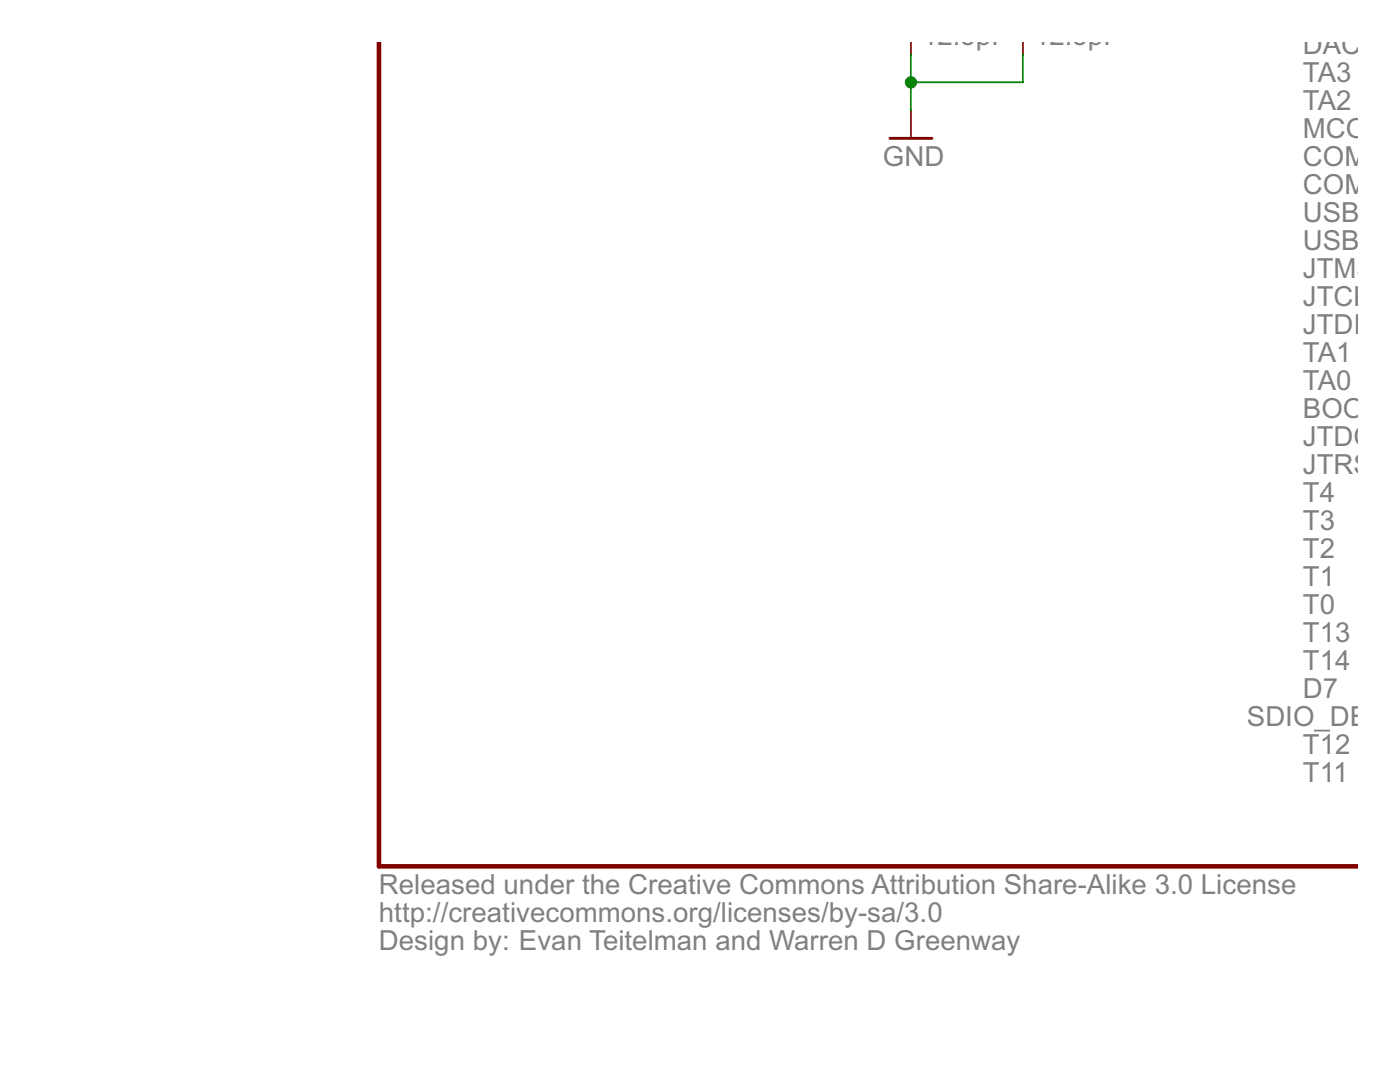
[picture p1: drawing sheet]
<svg xmlns="http://www.w3.org/2000/svg" width="279mm" height="216mm" viewBox="0 0 279 216" stroke-linecap="round" stroke-linejoin="round" font-family="sans-serif">
<g fill="#800000" stroke="#800000" stroke-width=".91">
<path d="M75.6 8.5v164.4z"/>
<path d="M75.6 172.9h195.3z"/>
</g>
<g fill="#800000" stroke="#800000" stroke-width=".34">
<path d="M181.8 8.5v2.3z"/>
<path d="M204.2 8.5v2.3z"/>
<path d="M181.8 22v5.6z"/>
</g>
<path d="M177.6 27.6h8.4z" fill="#800000" stroke="#800000" stroke-width=".57"/>
<g fill="#008000" stroke="#008000" stroke-width=".34">
<path d="M181.8 16.4v5.6z"/>
<path d="M181.8 10.8v5.6z"/>
<path d="M204.2 10.8v5.6z"/>
<path d="M181.8 16.4h22.4z"/>
</g>
<circle cx="181.8" cy="16.4" r="1.12" fill="#008000" stroke="#008000" stroke-width=".2"/>
<g font-size="6.2" fill="#808080">
<text x="184" y="8.9">12.5pF</text>
<text x="206.4" y="8.9">12.5pF</text>
<text x="260" y="10.8">DAC2</text>
<text x="260" y="16.4">TA3</text>
<text x="260" y="22">TA2</text>
<text x="260" y="27.6">MCO</text>
<text x="176.2" y="33.2">GND</text>
<text x="260" y="33.2">COM1_T</text>
<text x="260" y="38.8">COM1_R</text>
<text x="260" y="44.4">USB_DM</text>
<text x="260" y="49.9">USB_DP</text>
<text x="260" y="55.5">JTMS</text>
<text x="260" y="61.1">JTCK</text>
<text x="260" y="66.7">JTDI</text>
<text x="260" y="72.3">TA1</text>
<text x="260" y="77.9">TA0</text>
<text x="260" y="83.5">BOOT1</text>
<text x="260" y="89.1">JTDO</text>
<text x="260" y="94.6">JTRST</text>
<text x="260" y="100.2">T4</text>
<text x="260" y="105.8">T3</text>
<text x="260" y="111.4">T2</text>
<text x="260" y="117">T1</text>
<text x="260" y="122.6">T0</text>
<text x="260" y="128.2">T13</text>
<text x="260" y="133.8">T14</text>
<text x="260" y="139.3">D7</text>
<text x="248.8" y="144.9">SDIO_DETEC</text>
<text x="260" y="150.5">T12</text>
<text x="260" y="156.1">T11</text>
<text x="75.6" y="178.5">Released under the Creative Commons Attribution Share-Alike 3.0 License</text>
<text x="75.6" y="184">http://creativecommons.org/licenses/by-sa/3.0</text>
<text x="75.6" y="189.6">Design by: Evan Teitelman and Warren D Greenway</text>
</g>
</svg>
